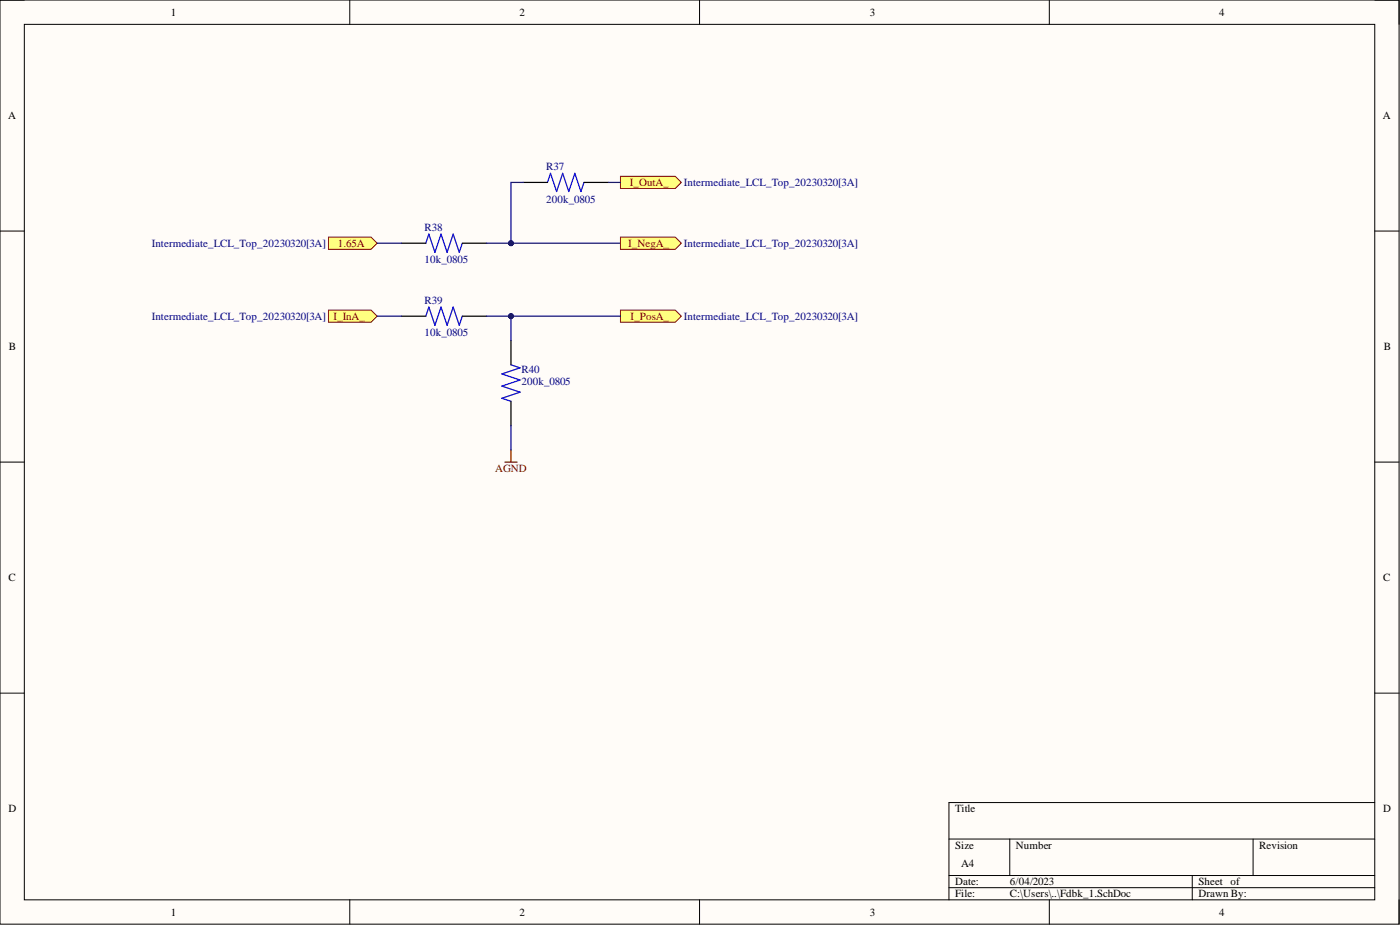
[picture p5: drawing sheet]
<svg xmlns="http://www.w3.org/2000/svg" width="292mm" height="193mm" viewBox="0 0 292 193" stroke-linecap="round" stroke-linejoin="round" font-family="sans-serif">
<path d="M0 0h291.9v192.8h-291.9z" fill-rule="evenodd" fill="#fffcf8"/>
<path d="M0 0h291.9v192.8h-291.9z" fill="none" stroke="#000" stroke-width=".21"/>
<path d="M5.1 5.1h281.7v182.6h-281.7z" fill-rule="evenodd" fill="#fffcf8"/>
<g fill="none" stroke="#000" stroke-width=".21">
<path d="M0 0h5.1M5.1 5.1h281.7v182.6h-281.7zM73 0v5.1M146 0v5.1M218.9 0v5.1M286.8 0h5.1v5.1M0 48.2h5.1M286.8 48.2h5.1M0 96.4h5.1M286.8 96.4h5.1M0 144.6h5.1M286.8 144.6h5.1"/>
<path d="M198 175h88.8M210.7 175v7.6M261.4 175v7.6M286.8 167.4h-88.8v20.3M73 187.7v5.1M146 187.7v5.1M198 182.6h88.8M198 185.2h88.8M218.9 187.7v5.1M248.8 182.6v5.1M291.9 187.7v5.1"/>
</g>
<path d="M68.5 49.5h8.9l1.3 1.2-1.3 1.3h-8.9z" fill-rule="evenodd" fill="#ffff80"/>
<path d="M68.5 49.5h8.9l1.3 1.2-1.3 1.3h-8.9z" fill="none" stroke="#800000" stroke-width=".21"/>
<path d="M68.5 64.7h8.9l1.3 1.3-1.3 1.2h-8.9z" fill-rule="evenodd" fill="#ffff80"/>
<path d="M68.5 64.7h8.9l1.3 1.3-1.3 1.2h-8.9z" fill="none" stroke="#800000" stroke-width=".21"/>
<path d="M129.5 64.7h11.4l1.2 1.3-1.2 1.2h-11.4z" fill-rule="evenodd" fill="#ffff80"/>
<path d="M129.5 64.7h11.4l1.2 1.3-1.2 1.2h-11.4z" fill="none" stroke="#800000" stroke-width=".21"/>
<path d="M114.2 38.1l.7-1.9 1.2 3.8 1.3-3.8 1.3 3.8 1.2-3.8 1.3 3.8 .6-1.9M88.8 50.7l.7-1.9 1.2 3.8 1.3-3.8 1.3 3.8 1.3-3.8 1.2 3.8 .7-1.9M88.8 66l.7-1.9 1.2 3.8 1.3-3.8 1.3 3.8 1.3-3.8 1.2 3.8 .7-1.9M106.6 76.1l1.9 .6-3.8 1.3 3.8 1.3-3.8 1.2 3.8 1.3-3.8 1.3 1.9 .6" fill="none" stroke="#00f" stroke-width=".25"/>
<path d="M109.1 38.1h5.1M121.8 38.1h5.1M83.8 50.7h5M96.5 50.7h5M83.8 66h5M96.5 66h5M106.6 71v5.1M106.6 83.7v5.1" fill="none" stroke="#000" stroke-width=".25"/>
<path d="M105.3 96.4h2.6M106.6 93.9v2.5" fill="none" stroke="#800000" stroke-width=".25"/>
<path d="M101.5 66h28M106.6 88.8v5.1" fill="none" stroke="#000080" stroke-width=".25"/>
<circle cx="106.6" cy="66" r=".51" fill="#000080"/>
<circle cx="106.6" cy="66" r=".51" fill="none" stroke="#000080" stroke-width=".21"/>
<path d="M106.6 66v5" fill="none" stroke="#000080" stroke-width=".25"/>
<circle cx="106.6" cy="66" r=".51" fill="#000080"/>
<circle cx="106.6" cy="66" r=".51" fill="none" stroke="#000080" stroke-width=".21"/>
<path d="M78.7 50.7h5.1M101.5 50.7h28M78.7 66h5.1" fill="none" stroke="#000080" stroke-width=".25"/>
<circle cx="106.6" cy="50.7" r=".51" fill="#000080"/>
<circle cx="106.6" cy="50.7" r=".51" fill="none" stroke="#000080" stroke-width=".21"/>
<path d="M109.1 38.1h-2.5v12.6" fill="none" stroke="#000080" stroke-width=".25"/>
<circle cx="106.6" cy="50.7" r=".51" fill="#000080"/>
<circle cx="106.6" cy="50.7" r=".51" fill="none" stroke="#000080" stroke-width=".21"/>
<path d="M129.5 36.8h11.4l1.2 1.3-1.2 1.2h-11.4z" fill-rule="evenodd" fill="#ffff80"/>
<path d="M129.5 36.8h11.4l1.2 1.3-1.2 1.2h-11.4z" fill="none" stroke="#800000" stroke-width=".21"/>
<path d="M126.9 38.1h2.6" fill="none" stroke="#000080" stroke-width=".25"/>
<path d="M129.5 49.5h11.4l1.2 1.2-1.2 1.3h-11.4z" fill-rule="evenodd" fill="#ffff80"/>
<path d="M129.5 49.5h11.4l1.2 1.2-1.2 1.3h-11.4z" fill="none" stroke="#800000" stroke-width=".21"/>
<g font-size="2.3">
<text x="35.6" y="3.3">1</text>
<text x="108.4" y="3.3">2</text>
<text x="181.5" y="3.3">3</text>
<text x="254.3" y="3.3">4</text>
<text x="1.7" y="24.9">A</text>
<text x="288.5" y="24.9">A</text>
<text x="1.9" y="73.1">B</text>
<text x="288.7" y="73.1">B</text>
<text x="1.8" y="121.3">C</text>
<text x="288.6" y="121.3">C</text>
<text x="1.8" y="169.5">D</text>
<text x="199.3" y="169.5">Title</text>
<text x="288.6" y="169.5">D</text>
<text x="199.3" y="177.1">Size</text>
<text x="212" y="177.1">Number</text>
<text x="262.7" y="177.1">Revision</text>
<text x="199.3" y="184.7">Date:</text>
<text x="200.5" y="180.9">A4</text>
<text x="210.7" y="184.7">6/04/2023</text>
<text x="250" y="184.7">Sheet of</text>
<text x="35.6" y="191">1</text>
<text x="108.4" y="191">2</text>
<text x="181.5" y="191">3</text>
<text x="199.3" y="187.2">File:</text>
<text x="210.7" y="187.2">C:\Users\..\Fdbk_1.SchDoc</text>
<text x="250" y="187.2">Drawn By:</text>
<text x="254.3" y="191">4</text>
</g>
<g font-size="2.3" fill="#000080">
<text x="114" y="35.4">R37</text>
<text x="142.7" y="38.8">Intermediate_LCL_Top_20230320[3A]</text>
<text x="114" y="42.3">200k_0805</text>
<text x="31.6" y="51.5">Intermediate_LCL_Top_20230320[3A]</text>
<text x="88.6" y="48.1">R38</text>
<text x="142.7" y="51.5">Intermediate_LCL_Top_20230320[3A]</text>
<text x="88.6" y="55">10k_0805</text>
<text x="88.6" y="63.3">R39</text>
<text x="31.6" y="66.7">Intermediate_LCL_Top_20230320[3A]</text>
<text x="88.6" y="70.2">10k_0805</text>
<text x="142.7" y="66.7">Intermediate_LCL_Top_20230320[3A]</text>
<text x="108.8" y="77.9">R40</text>
<text x="108.8" y="80.4">200k_0805</text>
</g>
<g font-size="2.3" fill="#800000">
<text x="131.4" y="38.8">I_OutA_</text>
<text x="70.5" y="51.5">1.65A</text>
<text x="131.1" y="51.5">I_NegA_</text>
<text x="69.6" y="66.7">I_InA_</text>
<text x="131.6" y="66.7">I_PosA_</text>
<text x="103.3" y="98.4">AGND</text>
</g>
</svg>
